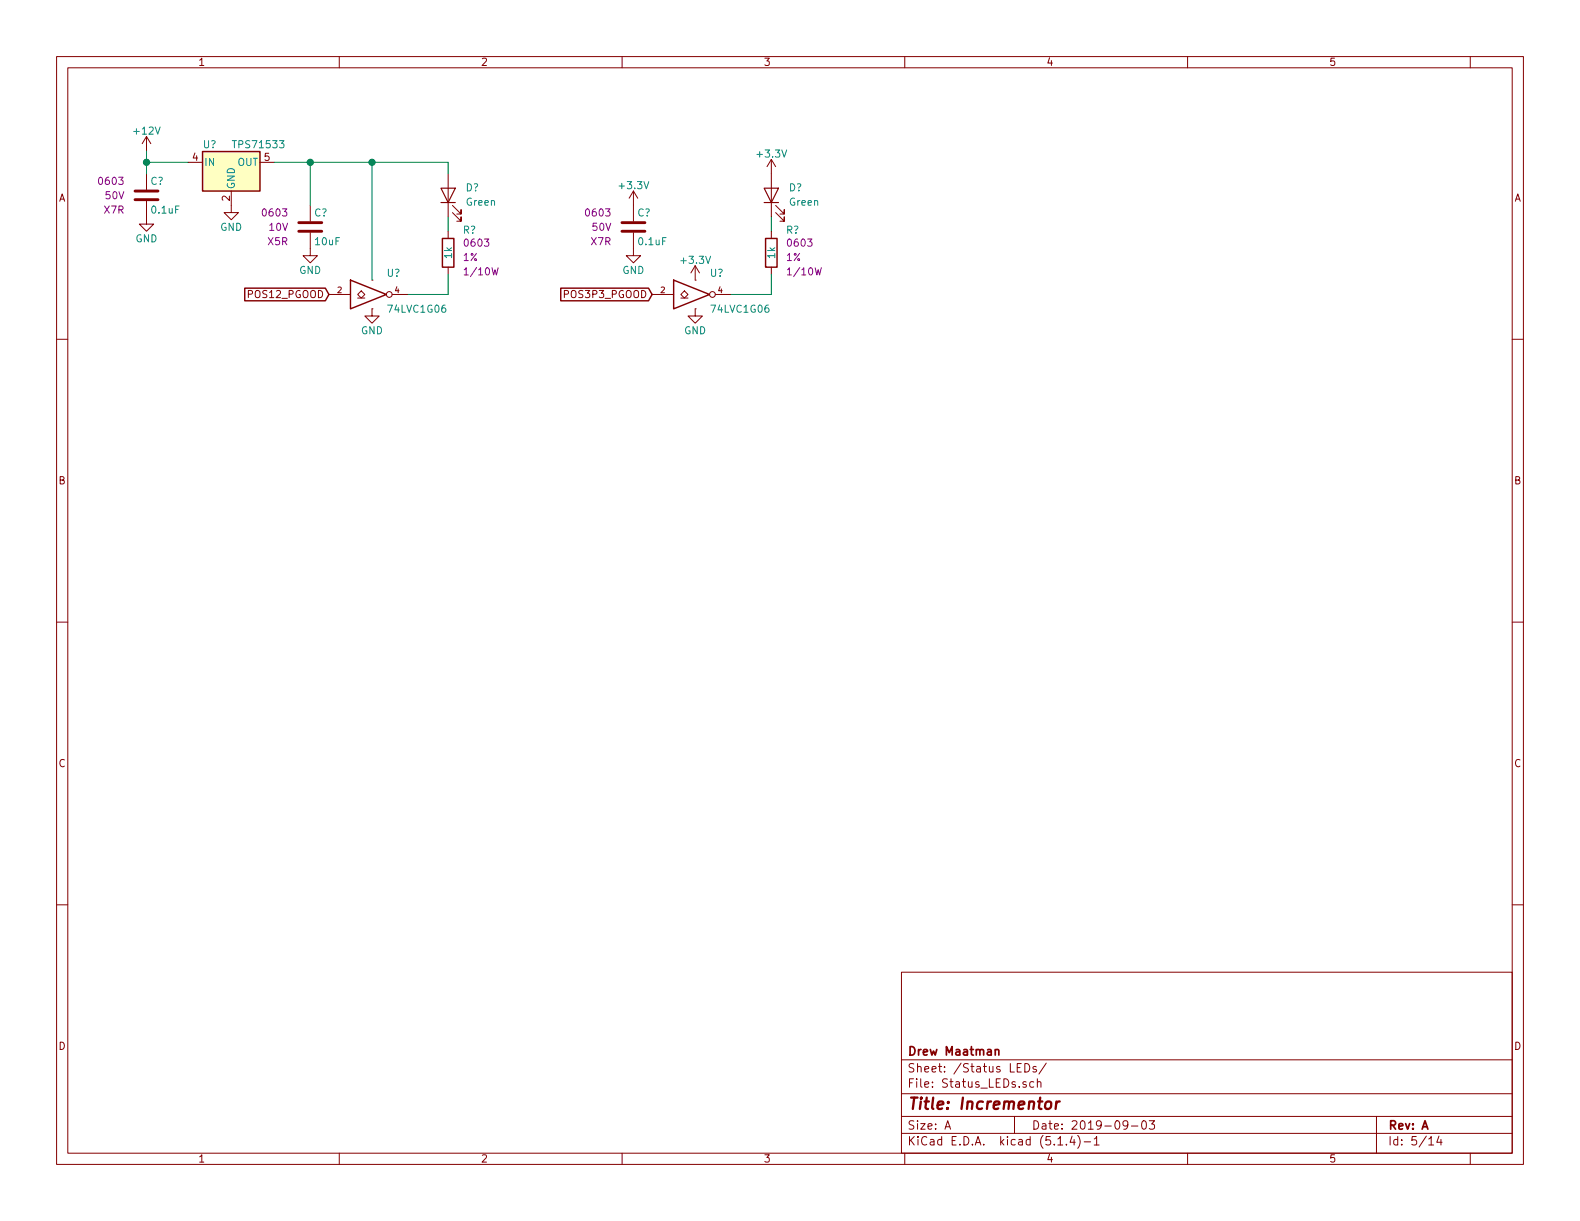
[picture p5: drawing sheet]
<svg xmlns="http://www.w3.org/2000/svg" width="279mm" height="216mm" viewBox="0 0 279 216" stroke-linecap="round" stroke-linejoin="round" font-family="sans-serif">
<g fill="none" stroke="#840000" stroke-width=".18">
<path d="M10 10h259.4v195.9h-259.4zM12 12h255.4v191.9h-255.4zM60 10v2M110 10v2M160 10v2M210 10v2M260 10v2M25.9 35.6v4h1.3l-1.3 1.3-1.3-1.3h1.3M25.9 24.1v2.6M25.9 30.7v2.8M25.9 24.1l-.8 1.3M25.9 24.1l.8 1.3"/>
<path d="M33.3 28.7h2.5M40.9 33.8v3.8h1.3l-1.3 1.3-1.3-1.3h1.3M46 28.7h2.5M54.9 36.3v2.8M79.2 30.7v7.7M80 37.6l1.5 1.5v-.7v.7h-.7M80 36.3l1.5 1.5v-.7v.7h-.7M112 33.8l-.7 1.3M112 33.8v5.3M112 33.8l.8 1.3M136.4 28.2l-.8 1.3M136.4 28.2v10.2"/>
<path d="M136.4 28.2l.8 1.3M137.2 37.6l1.5 1.5v-.7v.7h-.8M137.2 36.3l1.5 1.5v-.7v.7h-.8M10 60h2M54.9 41.1v4.1h1.2l-1.2 1.3-1.3-1.3h1.3M58.2 52.1h3.8M63.2 52.1l.7-.7 .6 .7-.6 .6zM63.2 52.7h1.3M65.8 54.6v1.3h1.3l-1.3 1.3-1.3-1.3h1.3M65.8 54.6h.1M65.8 49.5h.1M69.3 52.1h2.8"/>
<path d="M79.2 40.9v1.3M79.2 47.2v1.3M112 41.1v4.1h1.3l-1.3 1.3-1.3-1.3h1.3M115.3 52.1h3.8M120.4 52.1l.6-.7 .7 .7-.7 .6zM120.4 52.7h1.3M122.9 54.6v1.3h1.3l-1.3 1.3-1.2-1.3h1.2M122.9 54.6h.1M122.9 49.5h.1M122.9 47l-.7 1.3M122.9 47v2.5M122.9 47l.8 1.3"/>
<path d="M126.5 52.1h2.8M136.4 40.9v1.3M136.4 47.2v1.3M267.4 60h2M10 110h2M267.4 110h2M10 160h2M267.4 160h2M159.4 171.9h108v32h-108zM159.4 197.4h108M159.4 193.4h108M159.4 187.4h108"/>
<path d="M167.1 199.7l.5-1.5 .5 1.5M167.2 199.2h.8M179.4 197.4v3M180.6 188.1h-.7v1.5h.7M181.2 188.1a.76 .76 0 0 1 .9 .7 .76 .76 0 0 1-.9 .8zM182.8 191.3h-.4l-.3 .2 .1 .7h.6M183.2 188.6a.37 .37 0 0 0-.5 .2v.2l.5 .1 .1 .2-.2 .3-.4-.1M183.4 191.4l.3-.1h.3l.1 1M183.4 190.8v1.5M185 188l-1.3 1.9M199.4 198.8l-.1 .2a.48 .48 0 0 1-.6 0v-.7a.48 .48 0 0 1 .6-.1l.1 .1a1.19 1.19 0 0 1-.2 1.3l-.5 .1M200.1 199.1h1.1"/>
<path d="M202 198.3l.4-.1a.94 .94 0 0 1 0 1.5 .82 .82 0 0 1-.4-1.4zM203.2 198.2h1l-.5 .6 .4 .1v.6l-.2 .2-.7-.2M243.4 197.4v6.5M60 203.9v2M110 203.9v2M159.4 200.4h108M160 203.9v2M187.1 202.5h.8M188.6 202.3v.2M189.6 200.9l-.4 1.1h.9M189.9 201.5v1M190.6 200.8a1.71 1.71 0 0 1 0 2.2"/>
<path d="M191.7 201.9h1.2M193.5 201.4l.4-.4v1.5M193.5 202.5h.9M210 203.9v2M252.7 201.4l.4-.4v1.5M252.7 202.5h.8M254.5 200.9l-.4 1.1h.9M254.8 201.5v1M260 203.9v2"/>
<circle cx="68.8" cy="52.1" r=".51"/>
<circle cx="126" cy="52.1" r=".51"/>
</g>
<path d="M185 194.9a.51 .51 0 0 1 .5-.2 .51 .51 0 0 1 .4 .4v.6a.56 .56 0 0 1-.6 .4 .56 .56 0 0 1-.5-.4zM186.8 194.8l-.1 1.3M187.4 194.8a.55 .55 0 0 0-.6 .3" fill="none" stroke="#840000" stroke-width=".41"/>
<path d="M176 185.7l.2-.1h.4v1M176 185.6v1" fill="none" stroke="#840000" stroke-width=".3"/>
<path d="M23.9 35.3h4M23.9 33.8h4M52.8 39.4h4.1M110 39.4h4M52.8 40.9h4.1M110 40.9h4" fill="none" stroke="#840000" stroke-width=".51"/>
<path d="M35.8 26.8h10.2v7h-10.2z" fill="#ffffc2" stroke="#ffffc2" stroke-width=".18"/>
<path d="M35.8 26.8h10.2v7h-10.2zM43.3 51h14.2l.7 1.1-.7 1.1h-14.2zM62 49.5l6.3 2.6-6.3 2.5zM78.2 42.2h2.1v5h-2.1zM99.2 51h15.5l.6 1.1-.6 1.1h-15.5zM119.1 49.5l6.4 2.6-6.4 2.5zM135.4 42.2h2v5h-2z" fill="none" stroke="#840000" stroke-width=".25"/>
<path d="M78 33.3h2.5l-1.3 2.5zM78 35.8h2.5M135.1 33.3h2.6l-1.3 2.5zM135.1 35.8h2.6" fill="none" stroke="#840000" stroke-width=".2"/>
<path d="M25.9 28.7h7.4M25.9 26.7v4M48.5 28.7h30.7v2M54.9 28.7v7.6M65.8 28.7v20.8M79.2 38.4v2.5M136.4 38.4v2.5M79.2 48.5v3.6h-7.1M136.4 48.5v3.6h-7.1" fill="none" stroke="#008400" stroke-width=".18"/>
<g fill="#008400" stroke="#008400" stroke-width=".25">
<circle cx="65.8" cy="28.7" r=".51"/>
<circle cx="54.9" cy="28.7" r=".51"/>
<circle cx="25.9" cy="28.7" r=".51"/>
</g>
<text font-size="2.8" fill="#840000" x="160.4" y="196.2">Title: Incrementor</text>
<g font-size="2.1" fill="#840000">
<text x="160.4" y="189.6">Sheet: /Status LEDs/</text>
<text x="160.4" y="186.6">Drew Maatman</text>
<text x="160.4" y="192.3">File: Status_LEDs.sch</text>
<text x="160.4" y="202.5">KiCad E.D.A. kicad (5.1.4)-1</text>
<text x="160.4" y="199.7">Size: A</text>
<text x="182.4" y="199.7">Date: 2019-09-03</text>
<text x="245.4" y="199.7">Rev: A</text>
<text x="245.4" y="202.5">Id: 5/14</text>
</g>
<g font-size="1.8" fill="#840000">
<text x="35" y="11.6">1</text>
<text x="85" y="11.6">2</text>
<text x="135" y="11.6">3</text>
<text x="185" y="11.6">4</text>
<text x="235" y="11.6">5</text>
<text x="34.1" y="28.4">4</text>
<text x="46.8" y="28.4">5</text>
<text x="10.4" y="35.6">A</text>
<text x="40.6" y="35.5" transform="rotate(-90 40.6 35.5)">2</text>
<text x="267.8" y="35.6">A</text>
<text x="44.1" y="52.7">POS12_PGOOD</text>
<text x="100.1" y="52.7">POS3P3_PGOOD</text>
<text x="10.4" y="85.6">B</text>
<text x="267.8" y="85.6">B</text>
<text x="10.4" y="135.6">C</text>
<text x="267.8" y="135.6">C</text>
<text x="10.4" y="185.6">D</text>
<text x="267.8" y="185.6">D</text>
<text x="35" y="205.5">1</text>
<text x="85" y="205.5">2</text>
<text x="135" y="205.5">3</text>
<text x="185" y="205.5">4</text>
<text x="235" y="205.5">5</text>
</g>
<g font-size="1.8" fill="#008484">
<text x="23.8" y="23.8">+12V</text>
<text x="35.9" y="26.2">U?</text>
<text x="36.1" y="29.3">IN</text>
<text x="41.6" y="26.2">TPS71533</text>
<text x="42" y="29.3">OUT</text>
<text x="134.1" y="27.9">+3.3V</text>
<text x="26.6" y="32.7">C?</text>
<text x="41.5" y="33.5" transform="rotate(-90 41.5 33.5)">GND</text>
<text x="82.4" y="33.8">D?</text>
<text x="109.7" y="33.5">+3.3V</text>
<text x="139.5" y="33.8">D?</text>
<text x="26.9" y="37.8">0.1uF</text>
<text x="38.9" y="40.8">GND</text>
<text x="55.6" y="38.3">C?</text>
<text x="81.9" y="41.3">R?</text>
<text x="82.5" y="36.4">Green</text>
<text x="112.7" y="38.3">C?</text>
<text x="139" y="41.3">R?</text>
<text x="139.7" y="36.4">Green</text>
<text x="24" y="42.8">GND</text>
<text x="55.8" y="43.4">10uF</text>
<text x="79.9" y="45.7" transform="rotate(-90 79.9 45.7)">1k</text>
<text x="113" y="43.4">0.1uF</text>
<text x="120.6" y="46.7">+3.3V</text>
<text x="137.1" y="45.7" transform="rotate(-90 137.1 45.7)">1k</text>
<text x="52.9" y="48.4">GND</text>
<text x="68.4" y="48.9">U?</text>
<text x="110.1" y="48.4">GND</text>
<text x="125.6" y="48.9">U?</text>
<text x="63.8" y="59.1">GND</text>
<text x="68.8" y="55.3">74LVC1G06</text>
<text x="121" y="59.1">GND</text>
<text x="126" y="55.3">74LVC1G06</text>
</g>
<g font-size="1.8" fill="#840084">
<text x="17.7" y="32.7">0603</text>
<text x="18.7" y="35.2">50V</text>
<text x="18.5" y="37.8">X7R</text>
<text x="46.6" y="38.3">0603</text>
<text x="47.7" y="40.8">10V</text>
<text x="103.8" y="38.3">0603</text>
<text x="104.8" y="40.8">50V</text>
<text x="47.4" y="43.4">X5R</text>
<text x="81.9" y="46.2">1%</text>
<text x="82.3" y="43.6">0603</text>
<text x="104.6" y="43.4">X7R</text>
<text x="139.1" y="46.2">1%</text>
<text x="139.5" y="43.6">0603</text>
<text x="82.5" y="48.7">1/10W</text>
<text x="139.7" y="48.7">1/10W</text>
</g>
<g font-size="1.4" fill="#840000">
<text x="59.7" y="51.8">2</text>
<text x="69.8" y="51.8">4</text>
<text x="116.8" y="51.8">2</text>
<text x="127" y="51.8">4</text>
</g>
</svg>
